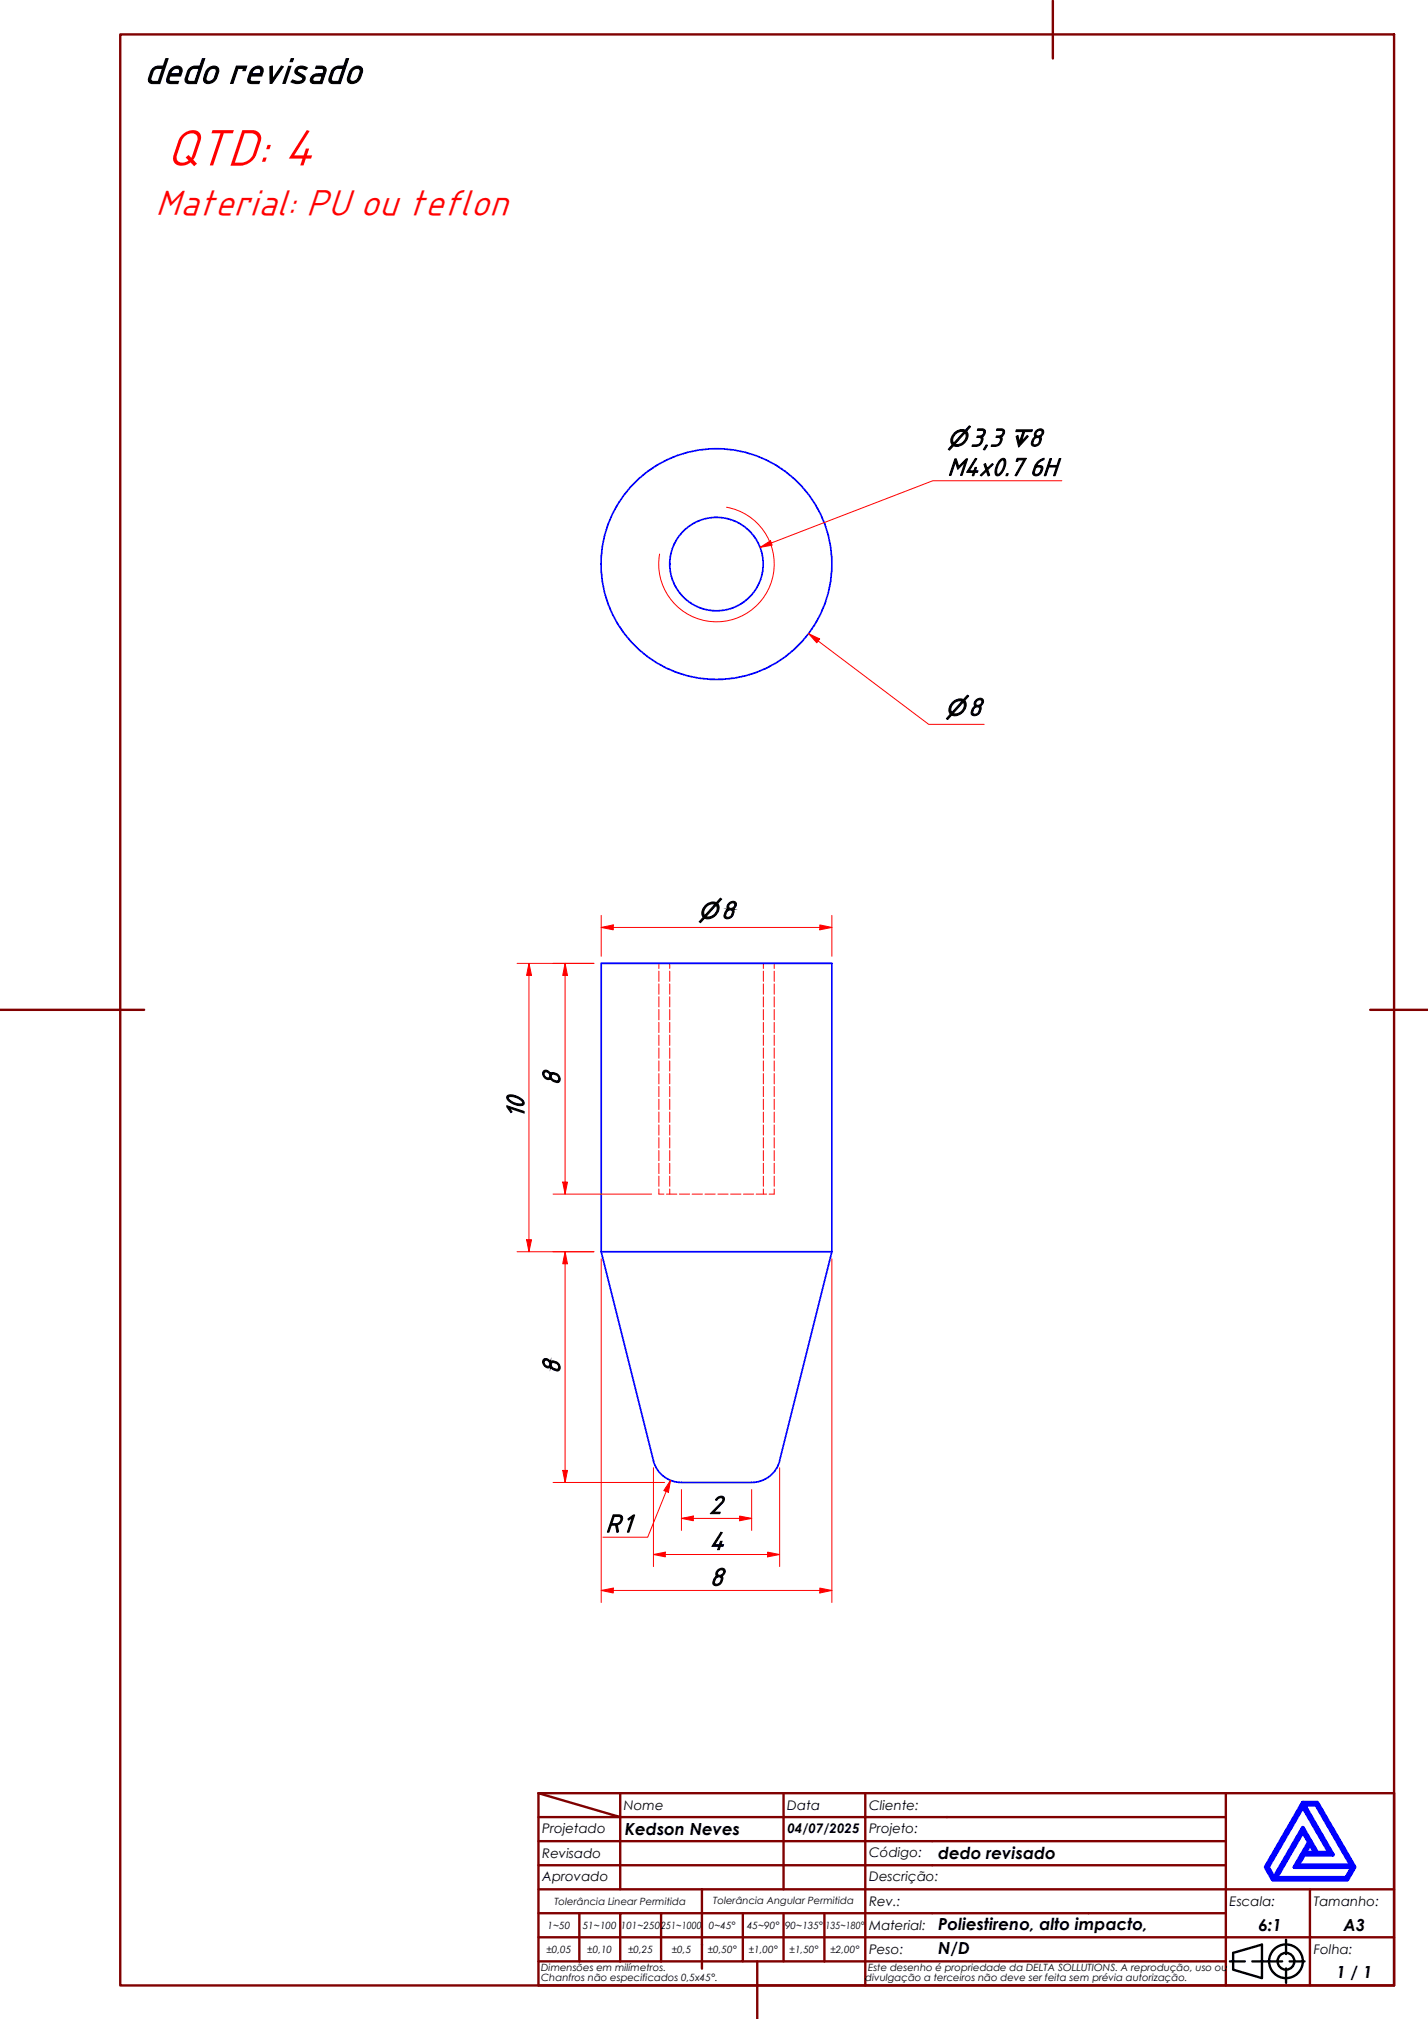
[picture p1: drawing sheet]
<svg xmlns="http://www.w3.org/2000/svg" width="297mm" height="420mm" viewBox="0 0 297 420" stroke-linecap="round" stroke-linejoin="round" font-family="sans-serif">
<!-- layer: Hidden (ABNT) -->
<g fill="none" stroke="#f00" stroke-width=".21">
<path d="M137.1 200.5v1M137.1 202.1v2.1M137.1 204.8v2.1M137.1 207.4v2.1M137.1 210.1v2.1M137.1 212.8v2.1M137.1 215.4v2.2M137.1 218.1v2.1M139.3 200.5v1M139.3 202.1v2.1M139.3 204.8v2.1M139.3 207.4v2.1"/>
<path d="M139.3 210.1v2.1M139.3 212.8v2.1M139.3 215.4v2.2M139.3 218.1v2.1M158.8 200.5v1M158.8 202.1v2.1M158.8 204.8v2.1M158.8 207.4v2.1M158.8 210.1v2.1M158.8 212.8v2.1M158.8 215.4v2.2M158.8 218.1v2.1"/>
<path d="M161 200.5v1M161 202.1v2.1M161 204.8v2.1M161 207.4v2.1M161 210.1v2.1M161 212.8v2.1M161 215.4v2.2M161 218.1v2.1M137.1 220.8v2.1M137.1 223.4v2.2M137.1 226.1v2.1M137.1 228.7v2.2"/>
<path d="M137.1 231.4v2.2M137.1 234.1v2.1M137.1 236.7v2.2M137.1 239.4v2.1M139.3 220.8v2.1M139.3 223.4v2.2M139.3 226.1v2.1M139.3 228.7v2.2M139.3 231.4v2.2M139.3 234.1v2.1M139.3 236.7v2.2M139.3 239.4v2.1"/>
<path d="M158.8 220.8v2.1M158.8 223.4v2.2M158.8 226.1v2.1M158.8 228.7v2.2M158.8 231.4v2.2M158.8 234.1v2.1M158.8 236.7v2.2M158.8 239.4v2.1M161 220.8v2.1M161 223.4v2.2M161 226.1v2.1M161 228.7v2.2"/>
<path d="M161 231.4v2.2M161 234.1v2.1M161 236.7v2.2M161 239.4v2.1M137.1 242.1v2.1M137.1 244.8v2.1M137.1 247.4v1.1h1M138.6 248.5h2.2M139.3 242.1v2.1M139.3 244.8v2.1M139.3 247.4v1.1M141.3 248.5h2.1"/>
<path d="M144 248.5h2.1M146.6 248.5h2.2M149.3 248.5h2.1M152 248.5h2.1M154.7 248.5h2.1M157.3 248.5h2.2M158.8 242.1v2.1M158.8 244.8v2.1M158.8 247.4v1.1M161 242.1v2.1M161 244.8v2.1M161 247.4v1.1h-1"/>
</g>
<!-- layer: Visible (ABNT) -->
<g fill="none" stroke="#00f" stroke-width=".35">
<path d="M125.1 260.5h47.9M125.1 260.5v-60h47.9v60M125.1 260.5l10.8 43.5M173 260.5l-10.8 43.4a6 6 0 0 1-5.8 4.6h-14.7M135.9 303.9a6 6 0 0 0 5.8 4.6"/>
<circle cx="149" cy="117.4" r="9.7"/>
<circle cx="149" cy="117.4" r="24"/>
</g>
<!-- layer: Visible Narrow (ABNT) -->
<path d="M151.1 105.6a12 12 0 0 1 9.8 13.9 12 12 0 0 1-14 9.7 12 12 0 0 1-9.7-13.9" fill="none" stroke="#f00" stroke-width=".21"/>
<!-- layer: Borda A3/A4 (ABNT) -->
<g fill="none" stroke="#800000" stroke-width=".49">
<path d="M25 7.2h265v406h-265zM219 .1v12.1M0 210.1h30M285 210.1h12M112 373.2l17 4.9h-17M112 373.2h178v40h-178zM129 378.1h34v5.1h17M129 378.1v15.1M129 373.2v4.9M163 373.2v4.9h17v5.1M180 373.2v4.9h75M255 373.2v20h-143"/>
<path d="M112 383.2h51v10M112 398.1h17M120.5 398.1v10.1M137.5 398.1h-8.5v10.1M146 393.2v16.5M154.5 398.1v10.1h-42.5M163 398.1v10.1h8.5M171.5 398.1v10.1M180 398.1h-42.5v10.1M180 383.2v5h-68M180 398.1v10.1h75M180 383.2h75"/>
<path d="M180 398.1h75M255 388.2h-75v9.9M272.5 393.2v10h17.5M290 393.2h-35v10h17.5v10M112 403.2h143v10M154.5 408.2h8.5M157.5 408.2v12M171.5 408.2h8.5v5"/>
</g>
<path d="M271 376l5.5 9.6h-2.5l-3-5.2-6 10.4-1.3-2.3zM271 375.1h3l7.8 13.4-1.6 2.7h-15.4l-1.5-2.7zM271.3 375.6h2.5l7.3 12.6h-11.1l1.3-2.2h5.9zM271 381.1l1.3 2.3-3 5.1h12l-1.3 2.3h-14.5zM272.5 383.8l1 1.8h-2z" fill="none" stroke="#00f" stroke-width=".81"/>
<!-- layer: 0 -->
<path d="M264.8 391.2h15.4" fill="none" stroke="#000" stroke-width=".21"/>
<g fill="none" stroke="#000" stroke-width=".49">
<path d="M255.8 408.2h3.1M256.5 406.4l6-1.7v7l-6-1.8zM260.5 408.2h6.2M267.5 403.6v3M267.5 409.6v3M268.3 408.2h3.1"/>
<circle cx="267.5" cy="408.1" r="3.5"/>
<circle cx="267.5" cy="408.1" r="1.75"/>
</g>
<path d="M125.1 193h2.5" fill="none" stroke="#f00" stroke-width=".21"/>
<path d="M125.1 193l2.5-.5v1z" fill="#f00"/>
<path d="M125.1 193l2.5-.5v1zM170.5 193h2.5" fill="none" stroke="#f00" stroke-width=".21"/>
<path d="M170.5 192.5l2.5 .5-2.5 .5z" fill="#f00"/>
<path d="M125.1 190.5v8.5M127.6 193h42.9M170.5 192.5l2.5 .5-2.5 .5zM173 190.5v8.5M135.9 323.5h2.5" fill="none" stroke="#f00" stroke-width=".21"/>
<path d="M135.9 323.5l2.5-.5v1z" fill="#f00"/>
<path d="M135.9 323.5l2.5-.5v1zM159.7 323.5h2.5" fill="none" stroke="#f00" stroke-width=".21"/>
<path d="M159.7 323l2.5 .5-2.5 .5z" fill="#f00"/>
<path d="M135.9 305.4v20.6M139.5 308l-.9 2.4M162.2 305.4v20.6M138.4 323.5h21.3M159.7 323l2.5 .5-2.5 .5z" fill="none" stroke="#f00" stroke-width=".21"/>
<path d="M139.5 308l-.5 2.6-.9-.4z" fill="#f00"/>
<path d="M138.6 310.4l-3.9 9.5h-9.3M139.5 308l-.5 2.6-.9-.4zM141.7 316h2.5" fill="none" stroke="#f00" stroke-width=".21"/>
<path d="M141.7 316l2.5-.5v1z" fill="#f00"/>
<path d="M141.7 316l2.5-.5v1zM153.8 316h2.6" fill="none" stroke="#f00" stroke-width=".21"/>
<path d="M153.8 315.5l2.6 .5-2.6 .5z" fill="#f00"/>
<path d="M141.7 310v8.5M144.2 316h9.6M153.8 315.5l2.6 .5-2.6 .5zM156.4 310v8.5M125.1 331h2.5" fill="none" stroke="#f00" stroke-width=".21"/>
<path d="M125.1 331l2.5-.5v1z" fill="#f00"/>
<path d="M125.1 331l2.5-.5v1zM170.5 331h2.5" fill="none" stroke="#f00" stroke-width=".21"/>
<path d="M170.5 330.5l2.5 .5-2.5 .5z" fill="#f00"/>
<path d="M117.5 260.5v2.5M125.1 262v71.5M173 262v71.5M127.6 331h42.9M170.5 330.5l2.5 .5-2.5 .5z" fill="none" stroke="#f00" stroke-width=".21"/>
<path d="M117.5 260.5l.5 2.5h-.9z" fill="#f00"/>
<path d="M117.5 260.5l.5 2.5h-.9zM117.5 306v2.5" fill="none" stroke="#f00" stroke-width=".21"/>
<path d="M117.1 306h.9l-.5 2.5z" fill="#f00"/>
<path d="M110 200.5v2.5M115 260.5h8.5M117.5 263v43M115 308.5h23.3M117.1 306h.9l-.5 2.5z" fill="none" stroke="#f00" stroke-width=".21"/>
<path d="M110 200.5l.6 2.5h-1.1z" fill="#f00"/>
<path d="M110 200.5l.6 2.5h-1.1zM110 258v2.5" fill="none" stroke="#f00" stroke-width=".21"/>
<path d="M109.5 258h1.1l-.6 2.5z" fill="#f00"/>
<path d="M107.6 200.5h15.9M110 203v55M117.5 200.5v2.5M109.5 258h1.1l-.6 2.5zM107.6 260.5h15.9" fill="none" stroke="#f00" stroke-width=".21"/>
<path d="M117.5 200.5l.5 2.5h-.9z" fill="#f00"/>
<path d="M117.5 200.5l.5 2.5h-.9zM117.5 246v2.5" fill="none" stroke="#f00" stroke-width=".21"/>
<path d="M117.1 246h.9l-.5 2.5z" fill="#f00"/>
<path d="M115 200.5h8.5M117.5 203v43M115 248.5h20.5M117.1 246h.9l-.5 2.5z" fill="none" stroke="#f00" stroke-width=".21"/>
<path d="M160.4 113l-2.3 .9" fill="none" stroke="#f00" stroke-width=".21"/>
<path d="M158.1 113.9l2.2-1.4 .3 1z" fill="#f00"/>
<path d="M158.1 113.9l2.2-1.4 .3 1zM220.9 100h-26.9l-33.6 13" fill="none" stroke="#f00" stroke-width=".21"/>
<path d="M168.2 131.9l2 1.5" fill="none" stroke="#f00" stroke-width=".21"/>
<path d="M168.2 131.9l2.3 1.1-.6 .8z" fill="#f00"/>
<path d="M168.2 131.9l2.3 1.1-.6 .8zM170.2 133.4l23 17.3h11.5" fill="none" stroke="#f00" stroke-width=".21"/>
<text font-size="11.5" fill="#f00" x="34.6" y="34.3">QTD: 4</text>
<text font-size="8.2" fill="#f00" x="32.3" y="44.8">Material: PU ou teflon</text>
<text font-size="8.1" x="30" y="17.3">dedo revisado</text>
<g font-size="5.7">
<text x="201.8" y="92.8">3,3</text>
<text x="213.9" y="92.8">8</text>
<text x="197.1" y="99">M4x0.7</text>
<text x="214.2" y="99">6H</text>
<text x="201.4" y="148.9">8</text>
<text x="150" y="191.1">8</text>
<text x="116.5" y="225.9" transform="rotate(-90 116.5 225.9)">8</text>
<text x="109" y="232.8" transform="rotate(-90 109 232.8)">10</text>
<text x="116.5" y="285.9" transform="rotate(-90 116.5 285.9)">8</text>
<text x="147.5" y="314.9">2</text>
<text x="125.9" y="318.8">R1</text>
<text x="147.5" y="322.4">4</text>
<text x="147.6" y="329.9">8</text>
</g>
<g font-size="4.8">
<text x="197.1" y="92.8">⌀</text>
<text x="209.9" y="92.8">↧</text>
<text x="196.7" y="148.9">⌀</text>
<text x="145.3" y="191.1">⌀</text>
</g>
<g font-size="3.5">
<text x="130" y="381.9">Kedson Neves</text>
<text x="195.1" y="386.9">dedo revisado</text>
<text x="195.1" y="401.6">Poliestireno, alto impacto,</text>
<text x="261.8" y="401.9">6:1</text>
<text x="279.5" y="401.9">A3</text>
<text x="195.1" y="406.7">N/D</text>
<text x="278" y="411.7">1 / 1</text>
</g>
<g font-size="2.8">
<text x="129.8" y="376.6">Nome</text>
<text x="163.8" y="376.7">Data</text>
<text x="180.8" y="376.7">Cliente:</text>
<text x="112.8" y="381.4">Projetado</text>
<text x="163.8" y="381.5">04/07/2025</text>
<text x="180.8" y="381.4">Projeto:</text>
<text x="112.8" y="386.7">Revisado</text>
<text x="180.8" y="386.5">Código:</text>
<text x="112.8" y="391.4">Aprovado</text>
<text x="180.8" y="391.4">Descrição:</text>
<text x="180.8" y="401.7">Material:</text>
<text x="180.8" y="396.6">Rev.:</text>
<text x="255.8" y="396.7">Escala:</text>
<text x="273.3" y="396.7">Tamanho:</text>
<text x="180.8" y="406.6">Peso:</text>
<text x="273.3" y="406.7">Folha:</text>
</g>
<g font-size="2.1">
<text x="113.9" y="401.4">1~50</text>
<text x="115.3" y="396.4">Tolerância Linear Permitida</text>
<text x="121.2" y="401.4">51~100</text>
<text x="129.2" y="401.4">101~250</text>
<text x="137.5" y="401.4">251~1000</text>
<text x="147.5" y="401.4">0~45°</text>
<text x="148.4" y="396.2">Tolerância Angular Permitida</text>
<text x="155.4" y="401.4">45~90°</text>
<text x="163.3" y="401.4">90~135°</text>
<text x="171.7" y="401.4">135~180°</text>
<text x="113.7" y="406.3">±0,05</text>
<text x="122.2" y="406.3">±0,10</text>
<text x="130.7" y="406.3">±0,25</text>
<text x="139.7" y="406.3">±0,5</text>
<text x="147.2" y="406.3">±0,50°</text>
<text x="155.8" y="406.3">±1,00°</text>
<text x="164.2" y="406.3">±1,50°</text>
<text x="172.7" y="406.3">±2,00°</text>
<text x="112.6" y="410.2">Dimensões em milímetros.</text>
<text x="112.6" y="412.3">Chanfros não especificados 0,5x45°.</text>
<text x="180" y="412.3">divulgação a terceiros não deve ser feita sem prévia autorização.</text>
<text x="180.6" y="410.2">Este desenho é propriedade da DELTA SOLLUTIONS. A reprodução, uso ou</text>
</g>
</svg>
